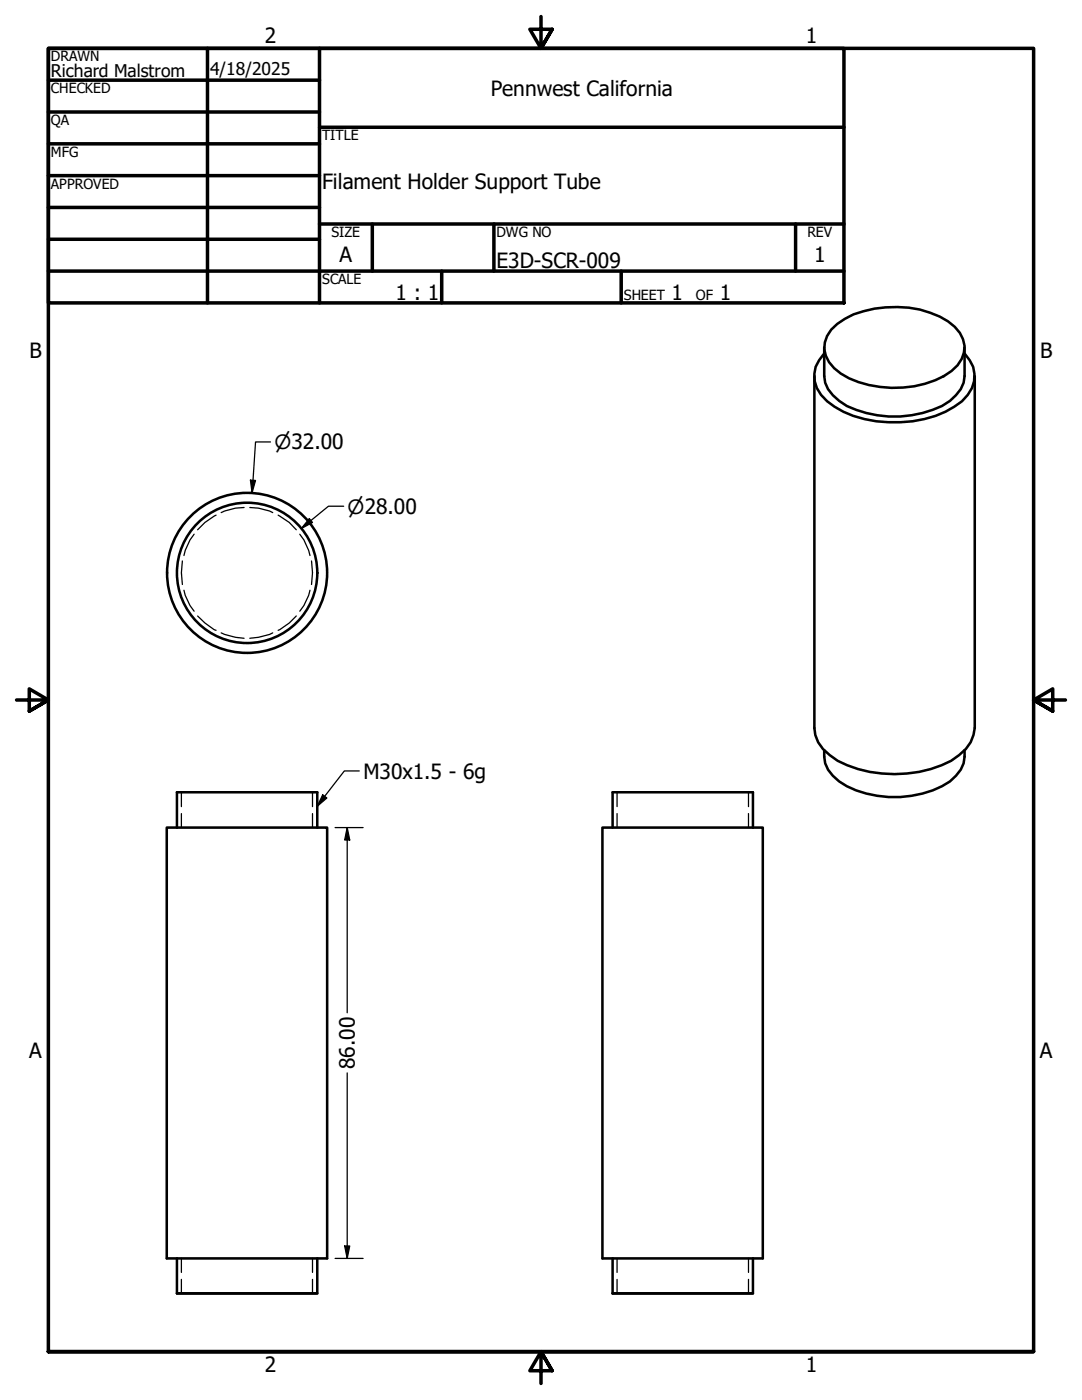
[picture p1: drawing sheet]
<svg xmlns="http://www.w3.org/2000/svg" width="216mm" height="279mm" viewBox="0 0 216 279" stroke-linecap="round" stroke-linejoin="round" font-family="sans-serif">
<!-- layer: Hidden Narrow (ANSI) -->
<g fill="none" stroke="#000" stroke-width=".25">
<path d="M36.4 112a14.6 14.6 0 0 0 0 4.6M36.7 117.8l.3 1 .9 2 .8 1.2M38.7 106.6l-.8 1.2-.9 2.1-.3 1M43.1 102.8l-2.2 1.5-1.5 1.4M48.7 101.3l-1.7 .1-2.9 .9M49.8 101.3l1.8 .1 2.2 .6 .6 .3M55.5 102.8l2.2 1.5 1.4 1.4M59.8 106.6l.8 1.2 1 2.1 .2 1M61.8 117.8l-.2 1-1 2-.8 1.2M62.2 112a14.6 14.6 0 0 1 0 4.6M39.4 122.9l1.5 1.4 1.8 1.4 .4 .1M44.1 126.3l2.9 .9 1.7 .2"/>
<path d="M54.4 126.3l-.6 .3-2.2 .6-1.8 .2M59.1 122.9l-1.4 1.4-2.2 1.5M36.2 158.1v2.9M62.4 158.1v2.9M123.1 158.1v2.9M149.4 158.1v2.9M36.2 162.4v2.8M62.4 162.4v2.8M123.1 162.4v2.8M149.4 162.4v2.8M36.2 251.1v2.8M36.2 255.3v2.8"/>
<path d="M62.4 251.1v2.8M62.4 255.3v2.8M123.1 251.1v2.8M123.1 255.3v2.8M149.4 251.1v2.8M149.4 255.3v2.8"/>
</g>
<!-- layer: Visible (ANSI) -->
<g fill="none" stroke="#000" stroke-width=".51">
<path d="M162.5 75.1v70.2a6.8 6.8 0 0 0 3 5.4 19.1 19.1 0 0 0 10.5 3.7 24.5 24.5 0 0 0 13.8-2.6 8.9 8.9 0 0 0 4.4-5.1l.3-1.4v-70.2M164.5 70.5a6.2 6.2 0 0 0 .5 9.6 20.7 20.7 0 0 0 14.7 4.2 20.2 20.2 0 0 0 12.3-4.2 6.5 6.5 0 0 0 2.2-6.9l-.7-1.3-1-1.4M164.5 69.3v5.8a6.3 6.3 0 0 0 2.9 4.9 18.5 18.5 0 0 0 9.9 3.1 20.5 20.5 0 0 0 12.2-3.1 6.5 6.5 0 0 0 3-4.9v-5.8M165.9 65.8a14.5 14.5 0 0 1 8.6-4.2 20.9 20.9 0 0 1 14.7 2.5 6.8 6.8 0 0 1 3.3 4.9 6.1 6.1 0 0 1-2.6 5 20.9 20.9 0 0 1-18.6 2.3 11.3 11.3 0 0 1-5.9-4 5.1 5.1 0 0 1 .5-6.5zM164.5 149.7a6.3 6.3 0 0 0 2.9 6.3 21 21 0 0 0 22.1 0 6.6 6.6 0 0 0 3-6.3M33.3 165.2h32v85.9h-32zM35.3 165.2v-7.1h28v7.1M120.2 165.2h32v85.9h-32zM122.2 165.2v-7.1h28v7.1M35.3 258.1h28M35.3 251.1v7M63.3 251.1v7h-28"/>
<path d="M122.2 258.1h28M122.2 251.1v7M150.2 251.1v7h-28"/>
<circle cx="49.3" cy="114.3" r="14"/>
<circle cx="49.3" cy="114.3" r="16"/>
</g>
<!-- layer: Border (ANSI) -->
<g fill="none" stroke="#000" stroke-width=".7">
<path d="M9.7 9.7h158.7v50.8h-158.7zM9.7 16h54.1M41.4 9.7v50.8M63.8 9.7v50.8M107.9 3.3v6.4l-2.2-3.9h4.5l-2.3 3.9 2.3-3.9M9.7 22.4h54.1M9.7 28.7h54.1M9.7 35.1h54.1M63.8 25.4h104.6M9.7 41.4h54.1M9.7 47.8h54.1M9.7 54.1h158.7"/>
<path d="M63.8 44.7h104.6M74.3 44.7v9.4M88.1 54.1v6.4M98.6 44.7v9.4M124 54.1v6.4M158.7 44.7v9.4M3.3 139.7h6.4l-3.9-2.2v4.4l3.9-2.2-3.9 2.2M212.6 139.7h-6.4l3.9-2.2v4.4l-3.9-2.2 3.9 2.2M9.7 269.7v-260h196.5v260h-196.5h196.5M110.2 273.6l-2.3-3.9 2.3 3.9h-4.5l2.2-3.9v6.4"/>
</g>
<!-- layer: Symbol (ANSI) -->
<path d="M64.4 158.6l.8 .7-1.9 1.6zM71.7 153.9h-3l-5.4 7" fill="none" stroke="#000" stroke-width=".25"/>
<path d="M64.4 158.6l.8 .7-1.9 1.6z" fill="#000"/>
<!-- layer: Dimension (ANSI) -->
<path d="M50 95.8l1 .1-.7 2.5zM54 88.2h-3l-.7 10.2M61.7 103.5l.7 .8-2.3 1.2zM68.6 101h-3.1l-5.4 4.5M66.9 165.2h5.6M69.3 165.2l.5 2.4h-1zM69.3 165.2v36.9M69.3 214.1v37M66.9 251.1h5.6M68.8 248.7h1l-.5 2.4z" fill="none" stroke="#000" stroke-width=".25"/>
<path d="M50 95.8l1 .1-.7 2.5zM61.7 103.5l.7 .8-2.3 1.2zM69.3 165.2l.5 2.4h-1zM68.8 248.7h1l-.5 2.4z" fill="#000"/>
<g font-size="4.2">
<text x="52.8" y="8.6">2</text>
<text x="160.8" y="8.6">1</text>
<text x="97.9" y="19.1">Pennwest California</text>
<text x="64.3" y="37.7">Filament Holder Support Tube</text>
<text x="67.8" y="52.2">A</text>
<text x="99.1" y="53.5">E3D-SCR-009</text>
<text x="162.4" y="52.2">1</text>
<text x="78.9" y="59.9">1 : 1</text>
<text x="134" y="59.9">1</text>
<text x="143.6" y="59.9">1</text>
<text x="5.9" y="71.4">B</text>
<text x="207.6" y="71.4">B</text>
<text x="72.5" y="155.4">M30x1.5 - 6g</text>
<text x="5.8" y="211.1">A</text>
<text x="70.8" y="213.4" transform="rotate(-90 70.8 213.4)">86.00</text>
<text x="207.5" y="211.1">A</text>
<text x="52.8" y="273.8">2</text>
<text x="160.8" y="273.8">1</text>
</g>
<g font-size="3.9">
<text x="54.8" y="89.7">⌀32.00</text>
<text x="69.3" y="102.5">⌀28.00</text>
</g>
<g font-size="3.5">
<text x="10.2" y="15.4">Richard Malstrom</text>
<text x="41.9" y="14.9">4/18/2025</text>
</g>
<g font-size="2.8">
<text x="10.2" y="12.2">DRAWN</text>
<text x="10.2" y="18.6">CHECKED</text>
<text x="10.2" y="25">QA</text>
<text x="64.3" y="27.9">TITLE</text>
<text x="10.2" y="31.3">MFG</text>
<text x="10.2" y="37.7">APPROVED</text>
<text x="66.2" y="47.3">SIZE</text>
<text x="99.1" y="47.3">DWG NO</text>
<text x="161.1" y="47.2">REV</text>
<text x="64.3" y="56.7">SCALE</text>
<text x="124.5" y="59.9">SHEET</text>
<text x="138.9" y="59.9">OF</text>
</g>
</svg>
